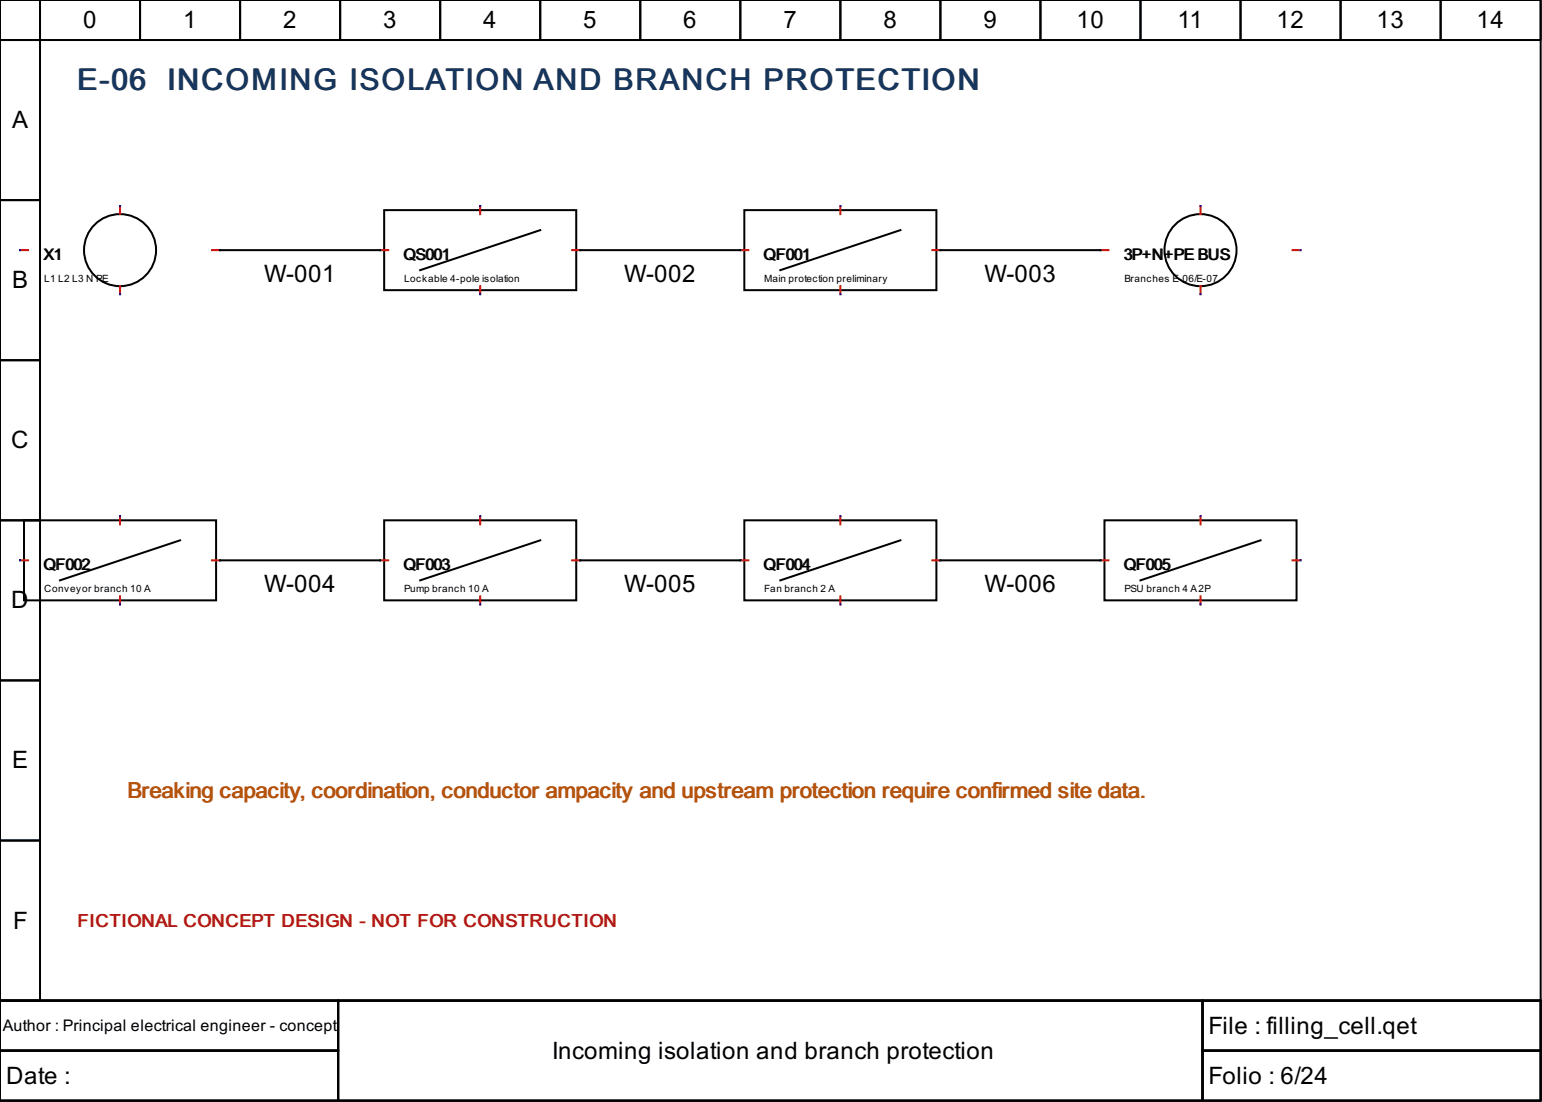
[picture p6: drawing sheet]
<svg xmlns="http://www.w3.org/2000/svg" width="204mm" height="146mm" viewBox="0 0 204 146" stroke-linecap="round" stroke-linejoin="round" font-family="sans-serif">
<g fill="none" stroke="#000" stroke-width=".26">
<path d="M0 0h203.7v132.3h-203.7zM0 0h5.3v5.3h-5.3zM0 5.3h5.3v21.2h-5.3zM5.3 0h13.2v5.3h-13.2zM18.5 0h13.2v5.3h-13.2zM31.7 0h13.3v5.3h-13.3zM45 0h13.2v5.3h-13.2zM58.2 0h13.2v5.3h-13.2zM71.4 0h13.3v5.3h-13.3zM84.7 0h13.2v5.3h-13.2zM97.9 0h13.2v5.3h-13.2zM111.1 0h13.3v5.3h-13.3z"/>
<path d="M124.4 0h13.2v5.3h-13.2zM137.6 0h13.2v5.3h-13.2zM150.8 0h13.2v5.3h-13.2zM164 0h13.3v5.3h-13.3zM177.3 0h13.2v5.3h-13.2zM190.5 0h13.2v5.3h-13.2zM0 26.5h5.3v21.1h-5.3zM29.1 33.1h21.2M50.8 27.8h25.4v10.6h-25.4zM71.4 30.4l-15.8 5.3M76.7 33.1h21.2M98.4 27.8h25.4v10.6h-25.4z"/>
<path d="M119.1 30.4l-15.9 5.3M124.4 33.1h21.1M0 47.6h5.3v21.2h-5.3zM0 68.8h5.3v21.2h-5.3zM3.2 68.8h25.4v10.6h-25.4zM23.8 71.4l-15.9 5.3M29.1 74.1h21.2M50.8 68.8h25.4v10.6h-25.4zM71.4 71.4l-15.8 5.3M76.7 74.1h21.2M98.4 68.8h25.4v10.6h-25.4zM119.1 71.4l-15.9 5.3"/>
<path d="M124.4 74.1h21.1M146 68.8h25.4v10.6h-25.4zM166.7 71.4l-15.9 5.3M0 90h5.3v21.1h-5.3zM0 111.1h5.3v21.2h-5.3zM0 132.3h203.7v13.2h-203.7zM0 132.3h44.7v6.6h-44.7zM0 138.9h44.7v6.6h-44.7zM44.7 132.3h114.3v13.2h-114.3zM159 132.3h44.7v6.6h-44.7zM159 138.9h44.7v6.6h-44.7z"/>
<circle cx="15.9" cy="33.1" r="4.8"/>
<circle cx="158.7" cy="33.1" r="4.8"/>
</g>
<g fill="none" stroke="#f00" stroke-width=".26">
<path d="M2.6 33.1h1.1M15.9 27.3v1M15.9 37.8v1.1M28 33.1h1.1M50.3 33.1h1M63.5 27.3v1M63.5 37.8v1.1M75.7 33.1h1M97.9 33.1h1.1M111.1 27.3v1M111.1 37.8v1.1M123.3 33.1h1.1"/>
<path d="M145.5 33.1h1.1M158.7 27.3v1M158.7 37.8v1.1M170.9 33.1h1.1M2.6 74.1h1.1M15.9 68.3v1M15.9 78.8v1.1M28 74.1h1.1M50.3 74.1h1M63.5 68.3v1M63.5 78.8v1.1M75.7 74.1h1"/>
<path d="M97.9 74.1h1.1M111.1 68.3v1M111.1 78.8v1.1M123.3 74.1h1.1M145.5 74.1h1.1M158.7 68.3v1M158.7 78.8v1.1M170.9 74.1h1.1"/>
</g>
<g fill="none" stroke="#00f" stroke-width=".26">
<path d="M2.6 33.1h.1M15.9 27.3h.1M15.9 38.9h.1M29.1 33.1h.1M50.3 33.1h.1M63.5 27.3h.1M63.5 38.9h.1M76.7 33.1h.1M97.9 33.1h.1M111.1 27.3h.1M111.1 38.9h.1M124.4 33.1h.1"/>
<path d="M145.5 33.1h.1M158.7 27.3h.1M158.7 38.9h.1M172 33.1h.1M2.6 74.1h.1M15.9 68.3h.1M15.9 79.9h.1M29.1 74.1h.1M50.3 74.1h.1M63.5 68.3h.1M63.5 79.9h.1M76.7 74.1h.1"/>
<path d="M97.9 74.1h.1M111.1 68.3h.1M111.1 79.9h.1M124.4 74.1h.1M145.5 74.1h.1M158.7 68.3h.1M158.7 79.9h.1M172 74.1h.1"/>
</g>
<g font-size="4" fill="#17365d">
<text x="10.2" y="11.9">E-06</text>
<text x="22.1" y="11.9">INCOMING ISOLATION AND BRANCH PROTECTION</text>
</g>
<g font-size="3.2">
<text x="11" y="3.7">0</text>
<text x="24.2" y="3.7">1</text>
<text x="37.4" y="3.7">2</text>
<text x="50.7" y="3.7">3</text>
<text x="63.9" y="3.7">4</text>
<text x="77.1" y="3.7">5</text>
<text x="90.4" y="3.7">6</text>
<text x="103.6" y="3.7">7</text>
<text x="116.8" y="3.7">8</text>
<text x="130" y="3.7">9</text>
<text x="142.3" y="3.7">10</text>
<text x="155.7" y="3.7">11</text>
<text x="168.8" y="3.7">12</text>
<text x="182" y="3.7">13</text>
<text x="195.3" y="3.7">14</text>
<text x="1.6" y="16.9">A</text>
<text x="1.6" y="38.1">B</text>
<text x="34.9" y="37.3">W-001</text>
<text x="82.5" y="37.3">W-002</text>
<text x="130.2" y="37.3">W-003</text>
<text x="1.5" y="59.3">C</text>
<text x="1.5" y="80.4">D</text>
<text x="34.9" y="78.3">W-004</text>
<text x="82.5" y="78.3">W-005</text>
<text x="130.2" y="78.3">W-006</text>
<text x="1.6" y="101.6">E</text>
<text x="1.7" y="122.8">F</text>
<text x="159.8" y="136.7">File : filling_cell.qet</text>
<text x=".8" y="143.3">Date :</text>
<text x="73" y="140">Incoming isolation and branch protection</text>
<text x="159.8" y="143.3">Folio : 6/24</text>
</g>
<text font-size="2.9" fill="#b45309" x="16.8" y="105.6">Breaking capacity, coordination, conductor ampacity and upstream protection require confirmed site data.</text>
<text font-size="2.4" fill="#b91c1c" x="10.2" y="122.5">FICTIONAL CONCEPT DESIGN - NOT FOR CONSTRUCTION</text>
<g font-size="2.1">
<text x="5.8" y="34.4">X1</text>
<text x="53.4" y="34.4">QS001</text>
<text x="101.1" y="34.4">QF001</text>
<text x="148.6" y="34.4">3P+N+PE BUS</text>
<text x="5.8" y="75.4">QF002</text>
<text x="53.4" y="75.4">QF003</text>
<text x="101.1" y="75.4">QF004</text>
<text x="148.7" y="75.4">QF005</text>
<text x=".4" y="136.3">Author : Principal electrical engineer - concept</text>
</g>
<g font-size="1.3">
<text x="5.8" y="37.3">L1 L2 L3 N PE</text>
<text x="53.4" y="37.3">Lockable 4-pole isolation</text>
<text x="101.1" y="37.3">Main protection preliminary</text>
<text x="148.7" y="37.3">Branches E-06/E-07</text>
<text x="5.8" y="78.3">Conveyor branch 10 A</text>
<text x="53.4" y="78.3">Pump branch 10 A</text>
<text x="101.1" y="78.3">Fan branch 2 A</text>
<text x="148.7" y="78.3">PSU branch 4 A2P</text>
</g>
</svg>
